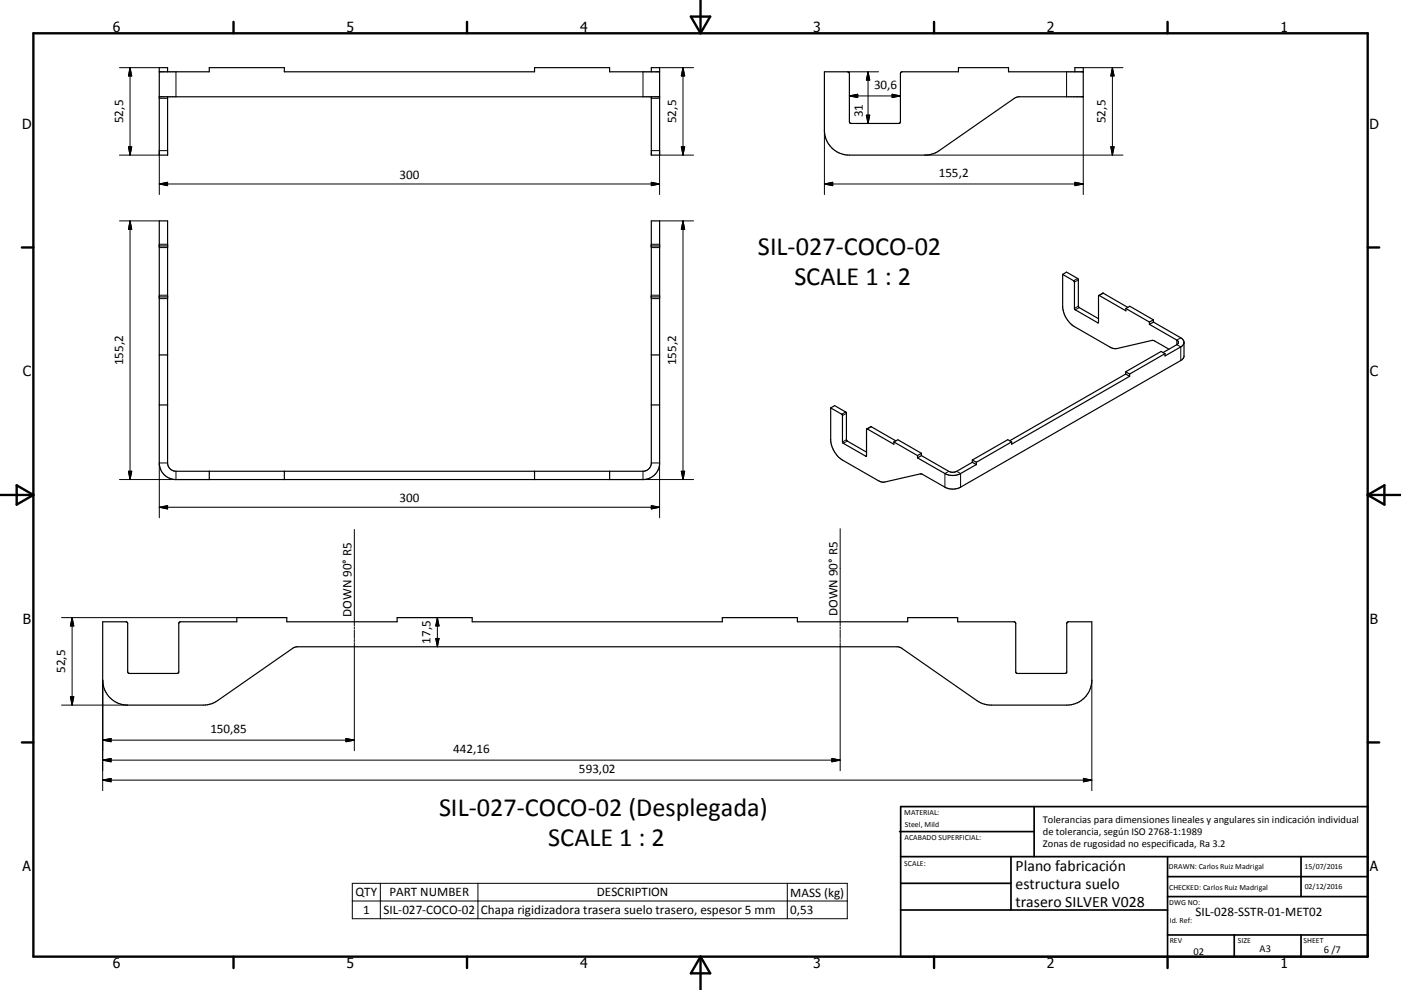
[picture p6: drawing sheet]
<svg xmlns="http://www.w3.org/2000/svg" width="420mm" height="297mm" viewBox="0 0 420 297" stroke-linecap="round" stroke-linejoin="round" font-family="sans-serif">
<g fill="none" stroke="#000" stroke-width=".36">
<path d="M47.8 21.5h14.9v-1.2h22.5v1.2h75.1v-1.2h22.5v1.2h15M47.8 29h150M50.2 21.5v-1.2h-2.4v26.2h2.4v-17.5M195.3 21.5v-1.2h2.5v26.2h-2.5v-17.5M322.3 21.5v-1.2h2.5v8.7h-19.3l-1.1 .3-22.8 15.9-1.7 .9-2.6 .4h-22.6a7.5 7.5 0 0 1-7.5-7.5v-17.5h6.9l.5 .4 .1 14.6 .5 .5h14.3l.4-.2v-14.7l.4-.5 17.1-.1v-1.2h15v1.2h22.4M47.8 66.3h2.4v72.6a2.5 2.5 0 0 0 2.6 2.5h140a2.5 2.5 0 0 0 2.5-2.5v-72.6h2.5v72.6a5 5 0 0 1-5 5h-140a5 5 0 0 1-5-5zM47.8 73.8h2.4M195.3 73.8h2.5M47.8 89.1h2.4M195.3 89.1h2.5M318.6 82.3l1.2-.7 3.4 2 .2 8.5 5.9 3.5M318.6 82.3l3.5 2.2 .2 8.4 6.9 4 .2-8.2"/>
<path d="M318.6 82.3v10a8 8 0 0 0 3.5 5.7l11.4 6.5 1.3 .1 10.8-2.5 4.9 2.7M329.4 88.7l8.1 4.5v-.6M329.4 88.7l1.4-.7 7.3 4.2M337.5 92.6l7.1 4M337.5 92.6l1.2-.7 7.1 4.1M344.6 97.3l8.2 4.7a.73 .73 0 0 1 .5 .7 .73 .73 0 0 1-.5 .7l-4.1 2.4M344.6 96.6v.7M345.8 96.6l8.2 4.8 .7 .6 .3 .7M345.8 96l-1.2 .6M345.8 96.6l-1.2 .7M345.8 96v.6M47.8 106.5h2.4"/>
<path d="M195.3 106.5h2.5M337.5 112.2l-34.8 20M337.5 111.5v.7M337.5 111.5l1.2 .7M337.5 112.2l1.2 .7M338.7 112.9l-35.4 20.4v-.7M338.7 112.2v.7M349.3 106.1l-1.2-.7-10.6 6.1M349.3 106.1l-10.6 6.1M355 102.7v4.4l-.7 .9-66.3 38.2a5 5 0 0 1-4.7 0l-7.3-4.1-10.7 2.5h-1l-11.7-6.6a7.8 7.8 0 0 1-3.6-6.1v-9.5M355 102.7l-.3 .8-.4 .4-5 2.9v-.7M47.8 121.5h2.4"/>
<path d="M195.3 121.5h2.5M249 122.4l1.2-.7 3.4 2 .2 8.4 6 3.5M249 122.4l3.6 2.2 .1 8.2 7 4.1 .2-8.2M259.9 128.7l8.1 4.6v-.7M259.9 128.7l1.3-.7 7.4 4.3M268 132.6l7.1 4.1M268 132.6l1.2-.7 7.1 4.1M275.1 137.4l8.2 4.7a5 5 0 0 0 4.7 0l4.7-2.7M275.1 136.7v.7M276.3 136.7l8.2 4.7a2.6 2.6 0 0 0 2.3 0l4.7-2.7M276.3 136v.7M276.3 136l-1.2 .7"/>
<path d="M276.3 136.7l-1.2 .7M291.5 138l1.2 .7M291.5 138v.7M291.5 138.7l1.2 .7M292.7 138.7v.7M303.3 132.6l-1.2-.7-10.6 6.1M303.3 132.6l-10.6 6.1M62.7 141.4v2.5M85.2 141.4v2.5M160.3 141.4v2.5M182.8 141.4v2.5M30.8 186.5h7l.4 .2 .1 14.9 .5 .4h14.6l.2-.4v-14.5l.3-.5 17.1-.1v-1.2h15v1.2h33.1v-1.2h22.5v1.2h75v-1.2h22.5v1.2h33v-1.2h15v1.2l17.1 .1 .3 .5v14.5l.2 .4h14.6l.5-.3v-14.8l.5-.4h7v17.5a7.5 7.5 0 0 1-7.5 7.5h-22.6l-2.6-.4-1.7-.9-22.8-15.9-1.2-.3-180.1 .1-1 .4-22.6 15.7-1.7 .9-2.6 .4h-22.6a7.5 7.5 0 0 1-7.5-7.5z"/>
</g>
<g fill="none" stroke="#000" stroke-width=".3">
<path d="M35.8 20.3h12M39 20.3v26.2M39 20.3l.5 2.5h-1zM47.8 29.5h2.4M52.8 21.5v7.5M192.8 21.5v7.5M195.3 29.5h2.5M197.8 20.3h10.1M204.8 20.3l.5 2.5h-1zM204.8 20.3v26.2M247.2 39v19.4M254.1 21.5h9.3"/>
<path d="M254.7 28.8h15.2M254.7 28.8l2.4-.5v1zM259.7 34.5h1.1l-.6 2.5zM260.2 21.5v15.5M260.2 21.5l.6 2.5h-1.1zM267.5 28.3l2.4 .5-2.4 .5zM319.8 21.5v7.5M324.8 20.3h11.9M324.8 29v29.4M333.5 20.3l.5 2.5h-1zM333.5 20.3v26.2M35.8 46.5h12"/>
<path d="M38.5 44h1l-.5 2.5zM47.8 55.2l2.4-.5v1zM47.8 55.2h150M50.2 45.2h-2.4v13.2M195.3 45.2h2.5v13.2M195.3 54.7l2.5 .5-2.5 .5zM197.8 46.5h10.1M204.3 44h1l-.5 2.5zM247.2 55.2h77.6M247.2 55.2l2.5-.5v1zM277.3 46.5h59.4M322.3 54.7l2.5 .5-2.5 .5z"/>
<path d="M333 44h1l-.5 2.5zM35.8 66.3h12M39 66.3v77.6M39 66.3l.5 2.5h-1zM47.8 73.3h2.4M47.8 74.3h2.4M195.3 73.3h2.5M195.3 74.3h2.5M197.8 66.3h10.1M204.8 66.3l.5 2.5h-1zM204.8 66.3v77.6M47.8 88.6h2.4"/>
<path d="M47.8 89.6h2.4M195.3 88.6h2.5M195.3 89.6h2.5M323.1 83.5l-1.2 .7M323.3 84l-1.2 .6M323.3 91.9l-1.2 .6M323.5 92.3l-1.1 .6M329.3 96.7l-.2 .1M330.8 88l-1.2 .7M354 101.4l-1.2 .6v1.4l1.2 .7v4.1M50.2 138.9h-2.4v16.5M195.3 138.9h2.5v16.5"/>
<path d="M253.5 123.6l-1.2 .7M253.8 124l-1.2 .7M253.8 131.9l-1.2 .7M254 132.3l-1.2 .7M259.8 136.7l-.2 .2M261.2 128l-1.2 .7M35.8 143.9h26.9M38.5 141.4h1l-.5 2.5zM47.8 152.2h150M47.8 152.2l2.4-.5v1zM52.8 141.4v2.5M106.2 158.8v29"/>
<path d="M182.8 143.9h25.1M192.8 141.4v2.5M195.3 151.7l2.5 .5-2.5 .5zM204.3 141.4h1l-.5 2.5zM251.9 158.6v29.2M284.5 141.4l-1.2 .7v4.1M286.8 141.4l1.2 .7v4.1M18.4 185.3h52.6M21.6 185.3l.5 2.5h-1zM21.6 185.3v26.2M106.2 188.1v.6M106.2 189v2.5"/>
<path d="M106.2 191.9v.6M106.2 192.8v32.4M130.6 191.5h1l-.5 2.5zM131.1 185.3v8.7M131.1 185.3l.5 2.5h-1zM251.9 188.1v.6M251.9 189v2.5M251.9 191.9v.6M251.9 192.8v38.4M18.4 211.5h19.9M21.1 209.1h1l-.5 2.4zM30.8 204v33.2"/>
<path d="M327.3 204v33.2M30.8 222.1h75.4M30.8 222.1l2.5-.6v1zM30.8 228l2.5-.5v1.1zM30.8 234l2.5-.5v1.1zM30.8 228h221.1M30.8 234h296.5M103.7 221.5l2.5 .6-2.5 .4zM249.4 227.5l2.5 .5-2.5 .6zM324.8 233.5l2.5 .5-2.5 .6zM105.6 265h148.4v10.6h-148.4zM105.6 270.3h148.4"/>
<path d="M114 265v10.6M143.3 265v10.6M236 265v10.6"/>
</g>
<g fill="none" stroke="#000" stroke-width=".71">
<path d="M10 10h400v277h-400zM70 6.6v3.4M140 6.6v3.4M207.1 5h5.8l-2.9 5zM210 0v10M280 6.6v3.4M350 6.6v3.4M6.6 74.2h3.4M410 74.2h3.5M0 148.5h10M5 145.6l5 2.9-5 2.9zM410 148.5h10.1"/>
<path d="M410 148.5l5.1-2.9v5.8zM6.6 222.7h3.4M410 222.7h3.5M70 287v3.4M140 287v3.4M210 287v10M210 287l2.9 5h-5.8zM280 287v3.4M350 287v3.4"/>
</g>
<g fill="none" stroke="#000" stroke-width=".51">
<path d="M269.7 249.5h40.3M270 242h140v45h-140zM270 257h140M303.1 257v16M310 242v15M350 257v30M390.1 257v12M270 265h33.1M270 273h80M350 269h60M350 263h60M350 280.5h60"/>
<path d="M370 280.5v6.5M390.1 280.5v6.5"/>
</g>
<g fill="#000" stroke="#000" stroke-width=".3">
<path d="M39 20.3l.5 2.5h-1zM204.8 20.3l.5 2.5h-1zM254.7 28.8l2.4-.5v1zM259.7 34.5h1.1l-.6 2.5zM260.2 21.5l.6 2.5h-1.1zM267.5 28.3l2.4 .5-2.4 .5zM333.5 20.3l.5 2.5h-1zM38.5 44h1l-.5 2.5zM47.8 55.2l2.4-.5v1zM195.3 54.7l2.5 .5-2.5 .5zM204.3 44h1l-.5 2.5zM247.2 55.2l2.5-.5v1z"/>
<path d="M322.3 54.7l2.5 .5-2.5 .5zM333 44h1l-.5 2.5zM39 66.3l.5 2.5h-1zM204.8 66.3l.5 2.5h-1zM38.5 141.4h1l-.5 2.5zM47.8 152.2l2.4-.5v1zM195.3 151.7l2.5 .5-2.5 .5zM204.3 141.4h1l-.5 2.5zM21.6 185.3l.5 2.5h-1zM130.6 191.5h1l-.5 2.5zM131.1 185.3l.5 2.5h-1zM21.1 209.1h1l-.5 2.4z"/>
<path d="M30.8 222.1l2.5-.6v1zM30.8 228l2.5-.5v1.1zM30.8 234l2.5-.5v1.1zM103.7 221.5l2.5 .6-2.5 .4zM249.4 227.5l2.5 .5-2.5 .6zM324.8 233.5l2.5 .5-2.5 .6z"/>
</g>
<g font-size="7.9">
<text x="227.2" y="76.6">SIL-027-COCO-02</text>
<text x="238.2" y="85.6">SCALE 1 : 2</text>
<text x="131.7" y="244.7">SIL-027-COCO-02 (Desplegada)</text>
<text x="164.3" y="253.7">SCALE 1 : 2</text>
</g>
<g font-size="4.7">
<text x="304.5" y="261.2">Plano fabricación</text>
<text x="304.5" y="266.6">estructura suelo</text>
<text x="304.5" y="272">trasero SILVER V028</text>
</g>
<g font-size="4.2">
<text x="33.9" y="9.6">6</text>
<text x="103.9" y="9.6">5</text>
<text x="173.9" y="9.6">4</text>
<text x="243.8" y="9.6">3</text>
<text x="313.9" y="9.6">2</text>
<text x="383.9" y="9.6">1</text>
<text x="6.7" y="38.7">D</text>
<text x="410.5" y="38.7">D</text>
<text x="6.9" y="112.9">C</text>
<text x="410.7" y="112.9">C</text>
<text x="6.9" y="187.1">B</text>
<text x="410.7" y="187.1">B</text>
<text x="6.8" y="261.4">A</text>
<text x="410.7" y="261.4">A</text>
<text x="33.9" y="290.4">6</text>
<text x="103.9" y="290.4">5</text>
<text x="173.9" y="290.4">4</text>
<text x="243.8" y="290.4">3</text>
<text x="313.9" y="290.4">2</text>
<text x="383.9" y="290.4">1</text>
</g>
<g font-size="3.9">
<text x="262" y="26.7">30,6</text>
<text x="258.7" y="35.2" transform="rotate(-90 258.7 35.2)">31</text>
<text x="36.9" y="36.9" transform="rotate(-90 36.9 36.9)">52,5</text>
<text x="202.7" y="36.9" transform="rotate(-90 202.7 36.9)">52,5</text>
<text x="331.5" y="36.9" transform="rotate(-90 331.5 36.9)">52,5</text>
<text x="119.8" y="53.7">300</text>
<text x="281.4" y="53.1">155,2</text>
<text x="36.9" y="109.6" transform="rotate(-90 36.9 109.6)">155,2</text>
<text x="202.7" y="109.6" transform="rotate(-90 202.7 109.6)">155,2</text>
<text x="119.8" y="150.6">300</text>
<text x="105.4" y="185.1" transform="rotate(-90 105.4 185.1)">DOWN 90° R5</text>
<text x="251.1" y="184.8" transform="rotate(-90 251.1 184.8)">DOWN 90° R5</text>
<text x="129" y="193.1" transform="rotate(-90 129 193.1)">17,5</text>
<text x="19.6" y="201.9" transform="rotate(-90 19.6 201.9)">52,5</text>
<text x="63.1" y="220">150,85</text>
<text x="135.9" y="226">442,16</text>
<text x="173.6" y="232">593,02</text>
<text x="106.6" y="268.9">QTY</text>
<text x="116.8" y="268.9">PART NUMBER</text>
<text x="178.9" y="268.9">DESCRIPTION</text>
<text x="236.9" y="269">MASS (kg)</text>
<text x="108.9" y="274.2">1</text>
<text x="115" y="274.2">SIL-027-COCO-02</text>
<text x="144.2" y="274.3">Chapa rigidizadora trasera suelo trasero, espesor 5 mm</text>
<text x="236.9" y="274.2">0,53</text>
<text x="358.4" y="274.9">SIL-028-SSTR-01-MET02</text>
</g>
<g font-size="3.1">
<text x="312.7" y="246.8">Tolerancias para dimensiones lineales y angulares sin indicación individual</text>
<text x="312.7" y="250.4">de tolerancia, según ISO 2768-1:1989</text>
<text x="312.7" y="254">Zonas de rugosidad no especificada, Ra 3.2</text>
<text x="357.8" y="286.5">02</text>
<text x="377.6" y="285.6">A3</text>
<text x="396.9" y="285.9">6 /7</text>
</g>
<g font-size="2.4">
<text x="271.1" y="244.4">MATERIAL:</text>
<text x="271.2" y="252">ACABADO SUPERFICIAL:</text>
<text x="271.3" y="248">Steel, Mild</text>
<text x="271.1" y="259.7">SCALE:</text>
<text x="350.4" y="260.8">DRAWN: Carlos Ruiz Madrigal</text>
<text x="391.1" y="260.6">15/07/2016</text>
<text x="350.5" y="266.9">CHECKED: Carlos Ruiz Madrigal</text>
<text x="391.2" y="266.7">02/12/2016</text>
<text x="350.5" y="271.4">DWG NO:</text>
<text x="350.7" y="276.9">Id. Ref:</text>
<text x="350.7" y="282.8">REV</text>
<text x="371.1" y="282.9">SIZE</text>
<text x="390.8" y="283">SHEET</text>
</g>
</svg>
